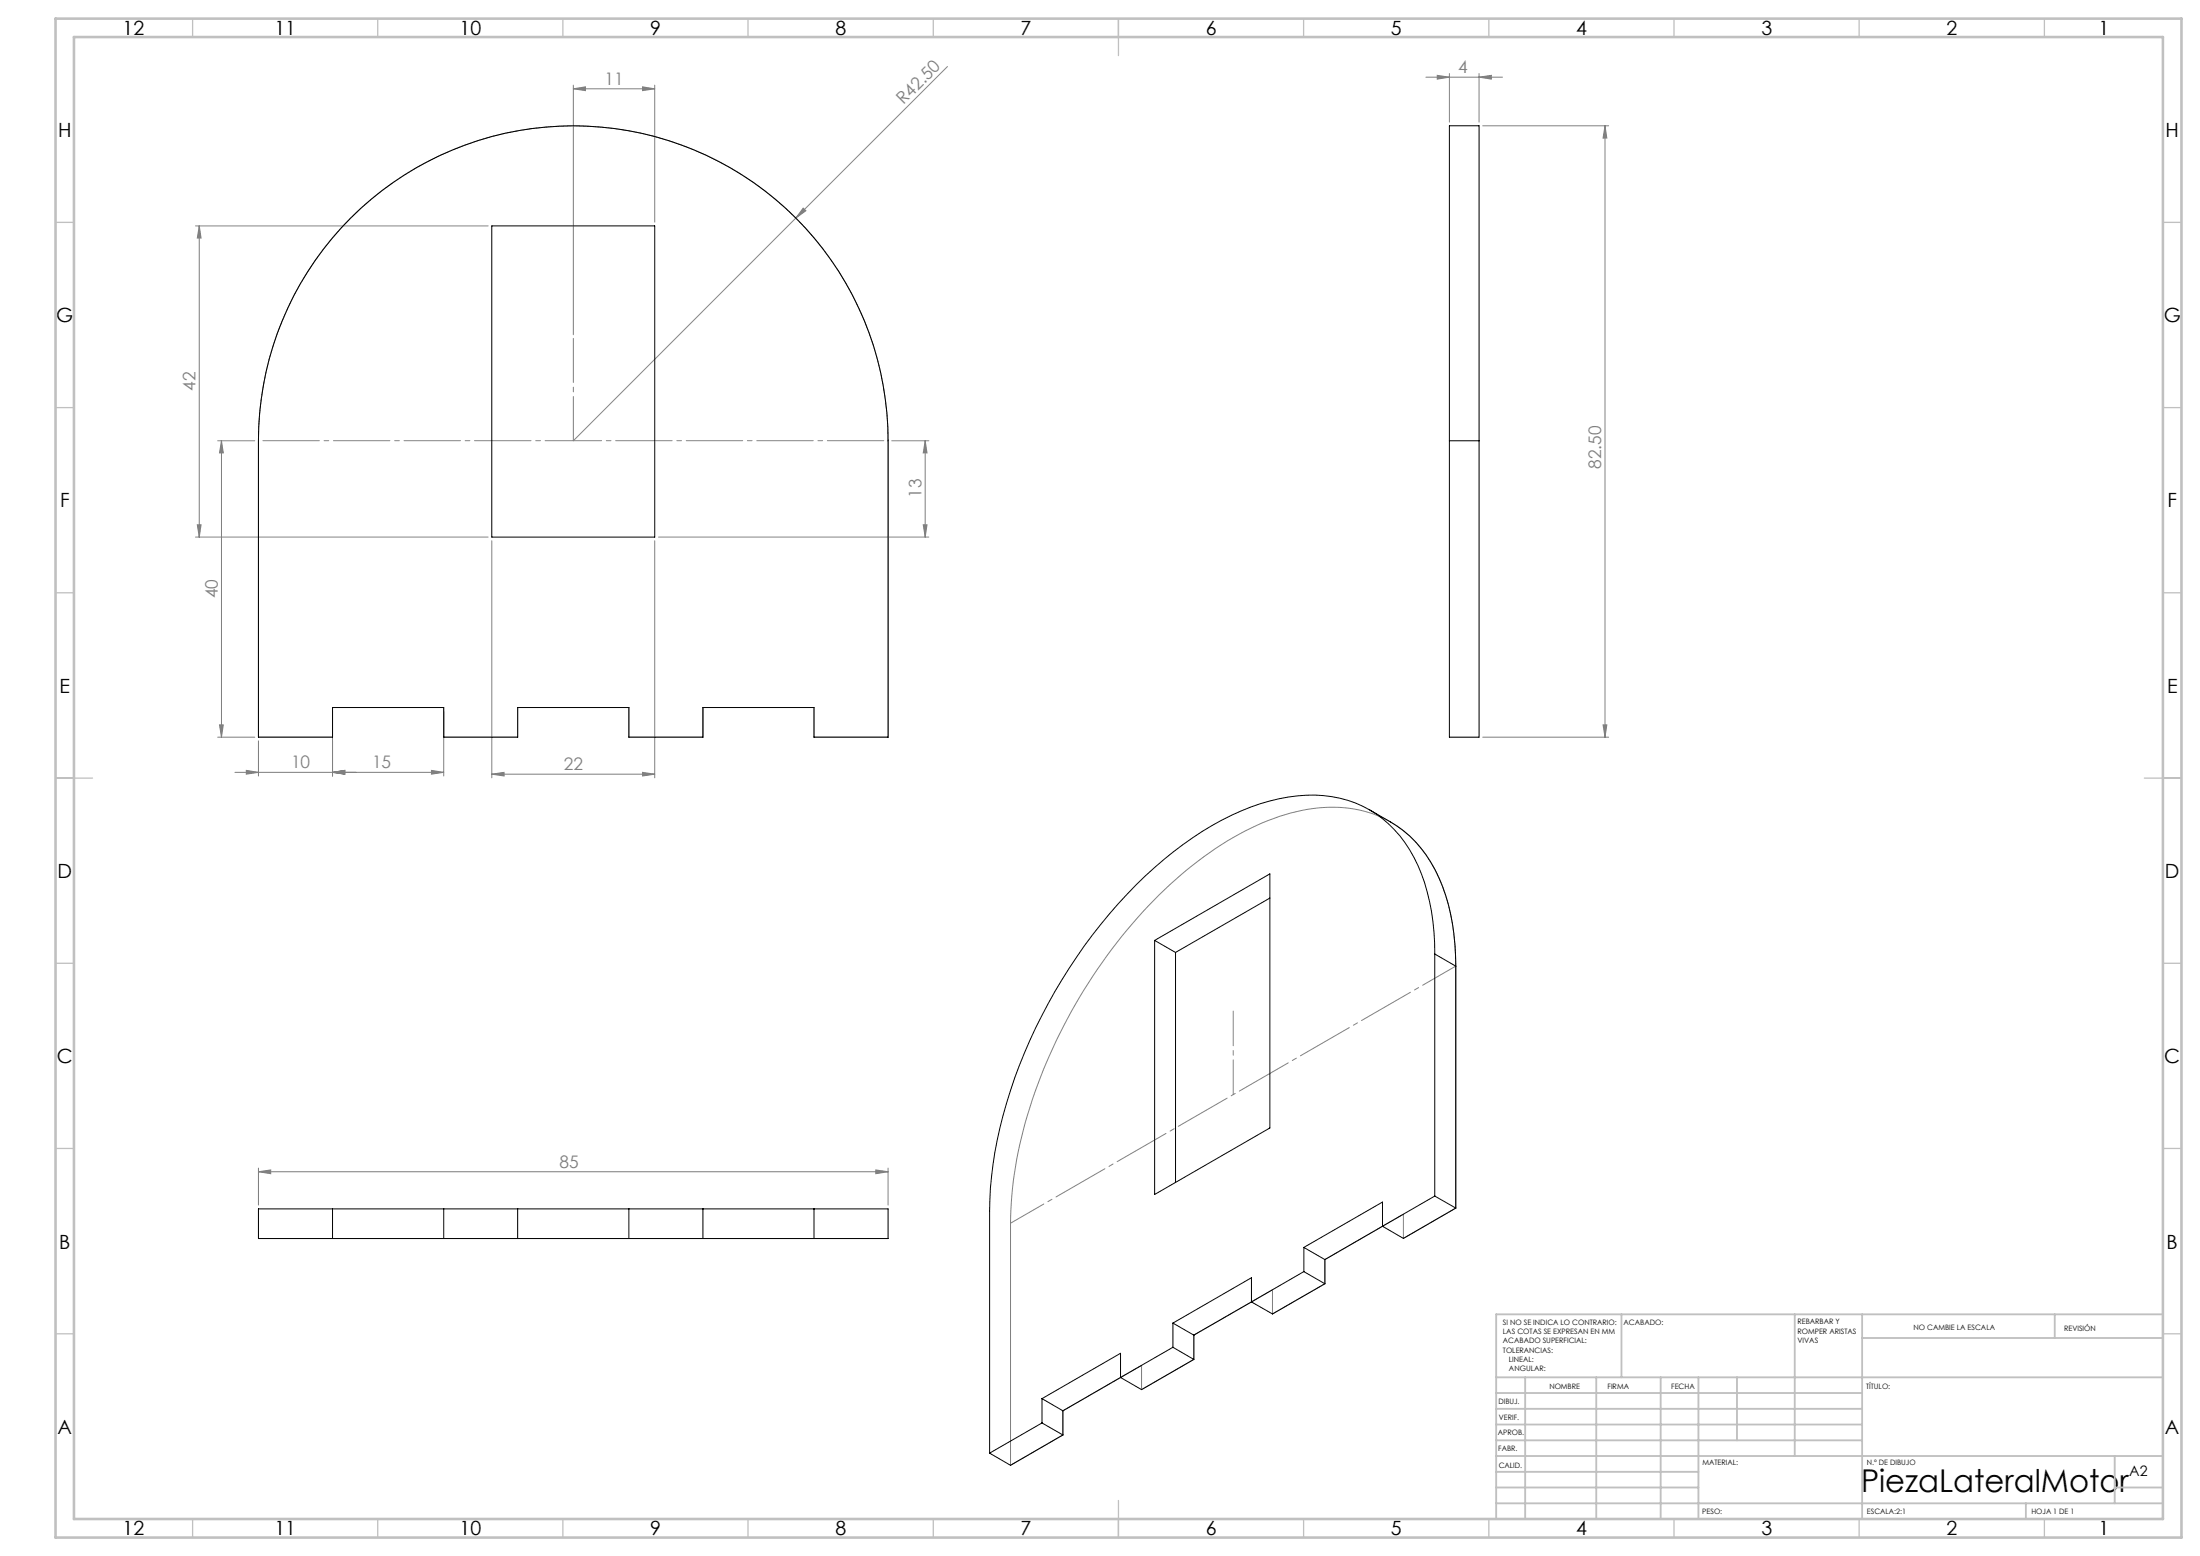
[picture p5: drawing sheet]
<svg xmlns="http://www.w3.org/2000/svg" width="594mm" height="420mm" viewBox="0 0 594 420" stroke-linecap="round" stroke-linejoin="round" font-family="sans-serif">
<g fill="none" stroke="#808080" stroke-width=".27">
<path d="M255.8 18l-101 101M391.3 19.8v13.2M399.3 19.8v13.2M154.8 24l3.3-.6v1.1zM154.8 23v67.4M154.8 24h22M173.5 23.4l3.3 .6-3.3 .5zM176.8 23v37M385 20.8h20.7M388.1 20.3l3.2 .5-3.2 .6zM399.3 20.8l3.4-.5v1.1zM400.3 34h34"/>
<path d="M433.4 34l.4 3.3h-1zM433.4 34v165M216.9 56.2l.7 .7-2.7 2zM52.8 61h79M53.8 61l.5 3.3h-1zM53.8 61v84M58.8 119h10M59.8 119l.5 3.3h-1zM59.8 119v80M240.8 119h10M249.8 119l.5 3.3h-1zM249.8 119v26"/>
<path d="M52.8 145h79M53.3 141.7h1l-.5 3.3zM132.8 146v64M176.8 146v64M177.8 145h73M249.3 141.7h1l-.5 3.3zM58.8 199h10M59.3 195.7h1l-.5 3.3zM69.8 200v9.5M89.8 199h-20v-80a85 85 0 0 1 85-85 85 85 0 0 1 85 85v80h-20v-8h-30v8h-20v-8h-30v8h-20M400.3 199h34M432.8 195.7h1l-.4 3.3z"/>
<path d="M63.4 208.5h56.4M66.5 207.9l3.3 .6-3.3 .5zM89.8 208.5l3.3-.6v1.1zM89.8 209.5v-18.5h30v18.5M116.5 207.9l3.3 .6-3.3 .5zM132.8 209l3.3-.5v1zM132.8 209h44M173.5 208.5l3.3 .5-3.3 .5zM312.9 241.6a87.8 87.8 0 0 1 32.5-21.2 38.9 38.9 0 0 1 25.4-.7 31.7 31.7 0 0 1 18.8 19.9 61.4 61.4 0 0 1 3.5 21.2v65.3l-14.2 8.2v-6.6l-21.2 12.3v6.5l-14.1 8.2v-6.6l-21.3 12.3v6.5l-14.1 8.2v-6.5l-21.2 12.2v6.5l-14.2 8.2v-65.3a119.4 119.4 0 0 1 14.5-53.4 140.7 140.7 0 0 1 25.6-35.2zM69.8 316.3l3.3-.5v1zM69.8 315.3v10M69.8 316.3h170"/>
<path d="M236.5 315.8l3.3 .5-3.3 .5zM239.8 315.3v10"/>
</g>
<g fill="none" stroke="#c0c0c0" stroke-width=".35">
<path d="M52 5v5M102 5v5M152 5v5M202 5v5M252 5v5M302 5v10M352 5v5M402 5v5M452 5v5M502 5v5M552 5v5M15 60h5"/>
<path d="M584 60h5M15 110h5M584 110h5M15 160h5M584 160h5M15 210h10M579 210h10M15 260h5M584 260h5M15 310h5M584 310h5M15 360h5"/>
<path d="M584 360h5M52 410v5M102 410v5M152 410v5M202 410v5M252 410v5M302 405v10M352 410v5M402 410v5M452 410v5M502 410v5M552 410v5"/>
</g>
<g fill="none" stroke="#c0c0c0" stroke-width=".5">
<path d="M437.8 354.8v17M484.6 354.8v38.2M502.8 354.8v55.2M554.8 354.8v6.4M584 354.8h-180v55.2M404 371.8h180M404 376h98.8M411.8 371.8v38.2M431 371.8v38.2M448.4 371.8v38.2M458.6 371.8v38.2M469 371.8v17"/>
<path d="M502.8 361.2h81.2M404 388.8h98.8M404 384.5h98.8M404 380.3h98.8M404 397.3h54.6M404 393h180M571 393v12.8M404 405.8h180M404 401.5h54.6M547 405.8v4.2M571 401.5h13"/>
</g>
<path d="M15 5h574v410h-574zM20 10h564v400h-564z" fill="none" stroke="#c0c0c0" stroke-width=".7"/>
<path d="M69.8 118.9h170" fill="none" stroke="#808080" stroke-width=".27" stroke-dasharray="15.2 1.3 1.3 1.3" stroke-dashoffset="-1.2"/>
<path d="M154.8 118.9v-27.6" fill="none" stroke="#808080" stroke-width=".27" stroke-dasharray="15.2 1.3 1.3 1.3" stroke-dashoffset="3.3"/>
<path d="M272.9 330.2l120.2-69.4" fill="none" stroke="#808080" stroke-width=".27" stroke-dasharray="15.2 1.3 1.3 1.3" stroke-dashoffset="4.9"/>
<path d="M333 295.5v-22.6" fill="none" stroke="#808080" stroke-width=".27" stroke-dasharray="15.2 1.3 1.3 1.3" stroke-dashoffset="5.9"/>
<g fill="#808080">
<path d="M216.9 56.2l.7 .7-2.7 2z"/>
<path d="M399.3 20.8l3.4-.5v1.1zM388.1 20.3l3.2 .5-3.2 .6z"/>
<path d="M66.5 207.9l3.3 .6-3.3 .5zM89.8 208.5l3.3-.6v1.1zM89.8 208.5l3.3-.6v1.1zM116.5 207.9l3.3 .6-3.3 .5zM132.8 209l3.3-.5v1zM173.5 208.5l3.3 .5-3.3 .5zM69.8 316.3l3.3-.5v1zM236.5 315.8l3.3 .5-3.3 .5z"/>
<path d="M154.8 24l3.3-.6v1.1zM173.5 23.4l3.3 .6-3.3 .5z"/>
<path d="M59.3 195.7h1l-.5 3.3zM59.8 119l.5 3.3h-1z"/>
<path d="M249.8 119l.5 3.3h-1zM249.3 141.7h1l-.5 3.3zM53.8 61l.5 3.3h-1zM53.3 141.7h1l-.5 3.3zM433.4 34l.4 3.3h-1zM432.8 195.7h1l-.4 3.3z"/>
</g>
<g fill="none" stroke="#000" stroke-width=".27">
<path d="M94.7 58.9a85 85 0 0 1 92.6-18.5 85 85 0 0 1 52.5 78.6v80h-20v-8h-30v8h-20v-8h-30v8h-20v-8h-30v8h-20v-80a85.2 85.2 0 0 1 24.9-60.1zM132.8 61h44v84h-44zM391.3 119v-85h8v85M391.3 119v80h8v-80M391.3 119h8M369.8 218.6a43.2 43.2 0 0 1 12.4 8.6 43.2 43.2 0 0 1 10.3 24.8l.6 8.8M311.7 253.8l31.2-17.9v68.6l-31.2 17.9zM311.7 253.8l5.7 3.3M317.4 257.1v62.1M342.9 242.4l-25.5 14.7M387.4 257.5a54.6 54.6 0 0 0-6.8-28.1 30.2 30.2 0 0 0-30.3-14.6 64.7 64.7 0 0 0-30.9 13.1 131.9 131.9 0 0 0-38.1 46.3 125 125 0 0 0-13.9 46.5l-.2 6.2v65.3M387.4 257.5v65.3"/>
<path d="M387.4 257.5l5.7 3.3M393.1 260.8v65.3M69.8 326.3h170v8h-170zM89.8 326.3v8M119.8 326.3v8M139.8 326.3v8M169.8 326.3v8M189.8 326.3v8M219.8 326.3v8M352 336.7v6.5M352 336.7l5.7 3.3M357.7 340v6.5"/>
<path d="M373.3 331v-6.5l-21.3 12.2M373.3 331l-15.6 9M387.4 322.8l-14.1 8.2M387.4 322.8l5.7 3.3M393.1 326.1l-14.2 8.2-5.6-3.3M316.7 357.1v6.6M316.7 357.1l5.6 3.3M337.9 351.4v-6.5l-21.2 12.2M337.9 351.4l-15.6 9M352 343.2l-14.1 8.2M352 343.2l5.7 3.3M357.7 346.5l-14.1 8.2-5.7-3.3"/>
<path d="M281.3 377.5v6.6M281.3 377.5l5.7 3.3M302.5 371.8v-6.5l-21.2 12.2M302.5 371.8l-15.5 9M316.7 363.7l-14.2 8.1M316.7 363.7l5.6 3.2M322.3 366.9l-14.1 8.2-5.7-3.3M322.3 360.4v6.5M281.3 384.1l-14.1 8.1M281.3 384.1l5.7 3.2M287 380.8v6.5M287 387.3l-14.2 8.2-5.6-3.3"/>
</g>
<text font-size="8.5" x="502.5" y="402.7">PiezaLateralMotor</text>
<g font-size="5.3">
<text x="33.1" y="9.5">12</text>
<text x="74.1" y="9.5">11</text>
<text x="124.1" y="9.5">10</text>
<text x="175.6" y="9.5">9</text>
<text x="225.6" y="9.5">8</text>
<text x="275.6" y="9.5">7</text>
<text x="325.6" y="9.5">6</text>
<text x="375.6" y="9.5">5</text>
<text x="425.6" y="9.5">4</text>
<text x="475.6" y="9.5">3</text>
<text x="525.6" y="9.5">2</text>
<text x="566.6" y="9.5">1</text>
<text x="15.7" y="37.1">H</text>
<text x="584.7" y="37.1">H</text>
<text x="15.2" y="87">G</text>
<text x="584.2" y="87">G</text>
<text x="16.2" y="137">F</text>
<text x="585.2" y="137">F</text>
<text x="16.1" y="187">E</text>
<text x="585.1" y="187">E</text>
<text x="15.5" y="237">D</text>
<text x="584.5" y="237">D</text>
<text x="15.4" y="287">C</text>
<text x="584.4" y="287">C</text>
<text x="16" y="337.1">B</text>
<text x="585" y="337.1">B</text>
<text x="15.5" y="387.1">A</text>
<text x="584.5" y="387.1">A</text>
<text x="33.1" y="414.4">12</text>
<text x="74.1" y="414.4">11</text>
<text x="124.1" y="414.4">10</text>
<text x="175.6" y="414.4">9</text>
<text x="225.6" y="414.4">8</text>
<text x="275.6" y="414.4">7</text>
<text x="325.6" y="414.4">6</text>
<text x="375.6" y="414.4">5</text>
<text x="425.6" y="414.4">4</text>
<text x="475.6" y="414.4">3</text>
<text x="525.6" y="414.4">2</text>
<text x="566.6" y="414.4">1</text>
</g>
<g font-size="4.7" fill="#808080">
<text x="163.2" y="22.9">11</text>
<text x="393.7" y="19.8">4</text>
<text x="244" y="28.4" transform="rotate(-45 244 28.4)">R42.50</text>
<text x="52.8" y="105.5" transform="rotate(-90 52.8 105.5)">42</text>
<text x="432.3" y="126.6" transform="rotate(-90 432.3 126.6)">82.50</text>
<text x="248.8" y="134.4" transform="rotate(-90 248.8 134.4)">13</text>
<text x="58.8" y="161.5" transform="rotate(-90 58.8 161.5)">40</text>
<text x="78.6" y="207.4">10</text>
<text x="100.5" y="207.4">15</text>
<text x="152.2" y="207.9">22</text>
<text x="151.1" y="315.3">85</text>
</g>
<text font-size="3.9" x="574.9" y="398.5">A2</text>
<g font-size="2">
<text x="405.8" y="357.6">SI NO SE INDICA LO CONTRARIO:</text>
<text x="438.4" y="357.6">ACABADO:</text>
<text x="485.3" y="357.5">REBARBAR Y</text>
<text x="485.3" y="360">ROMPER ARISTAS</text>
<text x="516.6" y="359">NO CAMBIE LA ESCALA</text>
<text x="557.3" y="359.2">REVISIÓN</text>
<text x="405.8" y="360.1">LAS COTAS SE EXPRESAN EN MM</text>
<text x="405.8" y="362.6">ACABADO SUPERFICIAL:</text>
<text x="405.8" y="365.1">TOLERANCIAS:</text>
<text x="485.3" y="362.5">VIVAS</text>
<text x="407.4" y="367.6">LINEAL:</text>
<text x="407.4" y="370.1">ANGULAR:</text>
<text x="418.3" y="375">NOMBRE</text>
<text x="434" y="374.9">FIRMA</text>
<text x="451.2" y="374.9">FECHA</text>
<text x="503.9" y="374.9">TÍTULO:</text>
<text x="404.6" y="379.1">DIBUJ.</text>
<text x="404.7" y="383.3">VERIF.</text>
<text x="404.4" y="387.4">APROB.</text>
<text x="404.5" y="391.8">FABR.</text>
<text x="459.6" y="395.5">MATERIAL:</text>
<text x="504.1" y="395.5">N.º DE DIBUJO</text>
<text x="404.7" y="396.1">CALID.</text>
<text x="459.6" y="408.5">PESO:</text>
<text x="504.1" y="408.6">ESCALA:2:1</text>
<text x="548.5" y="408.6">HOJA 1 DE 1</text>
</g>
</svg>
